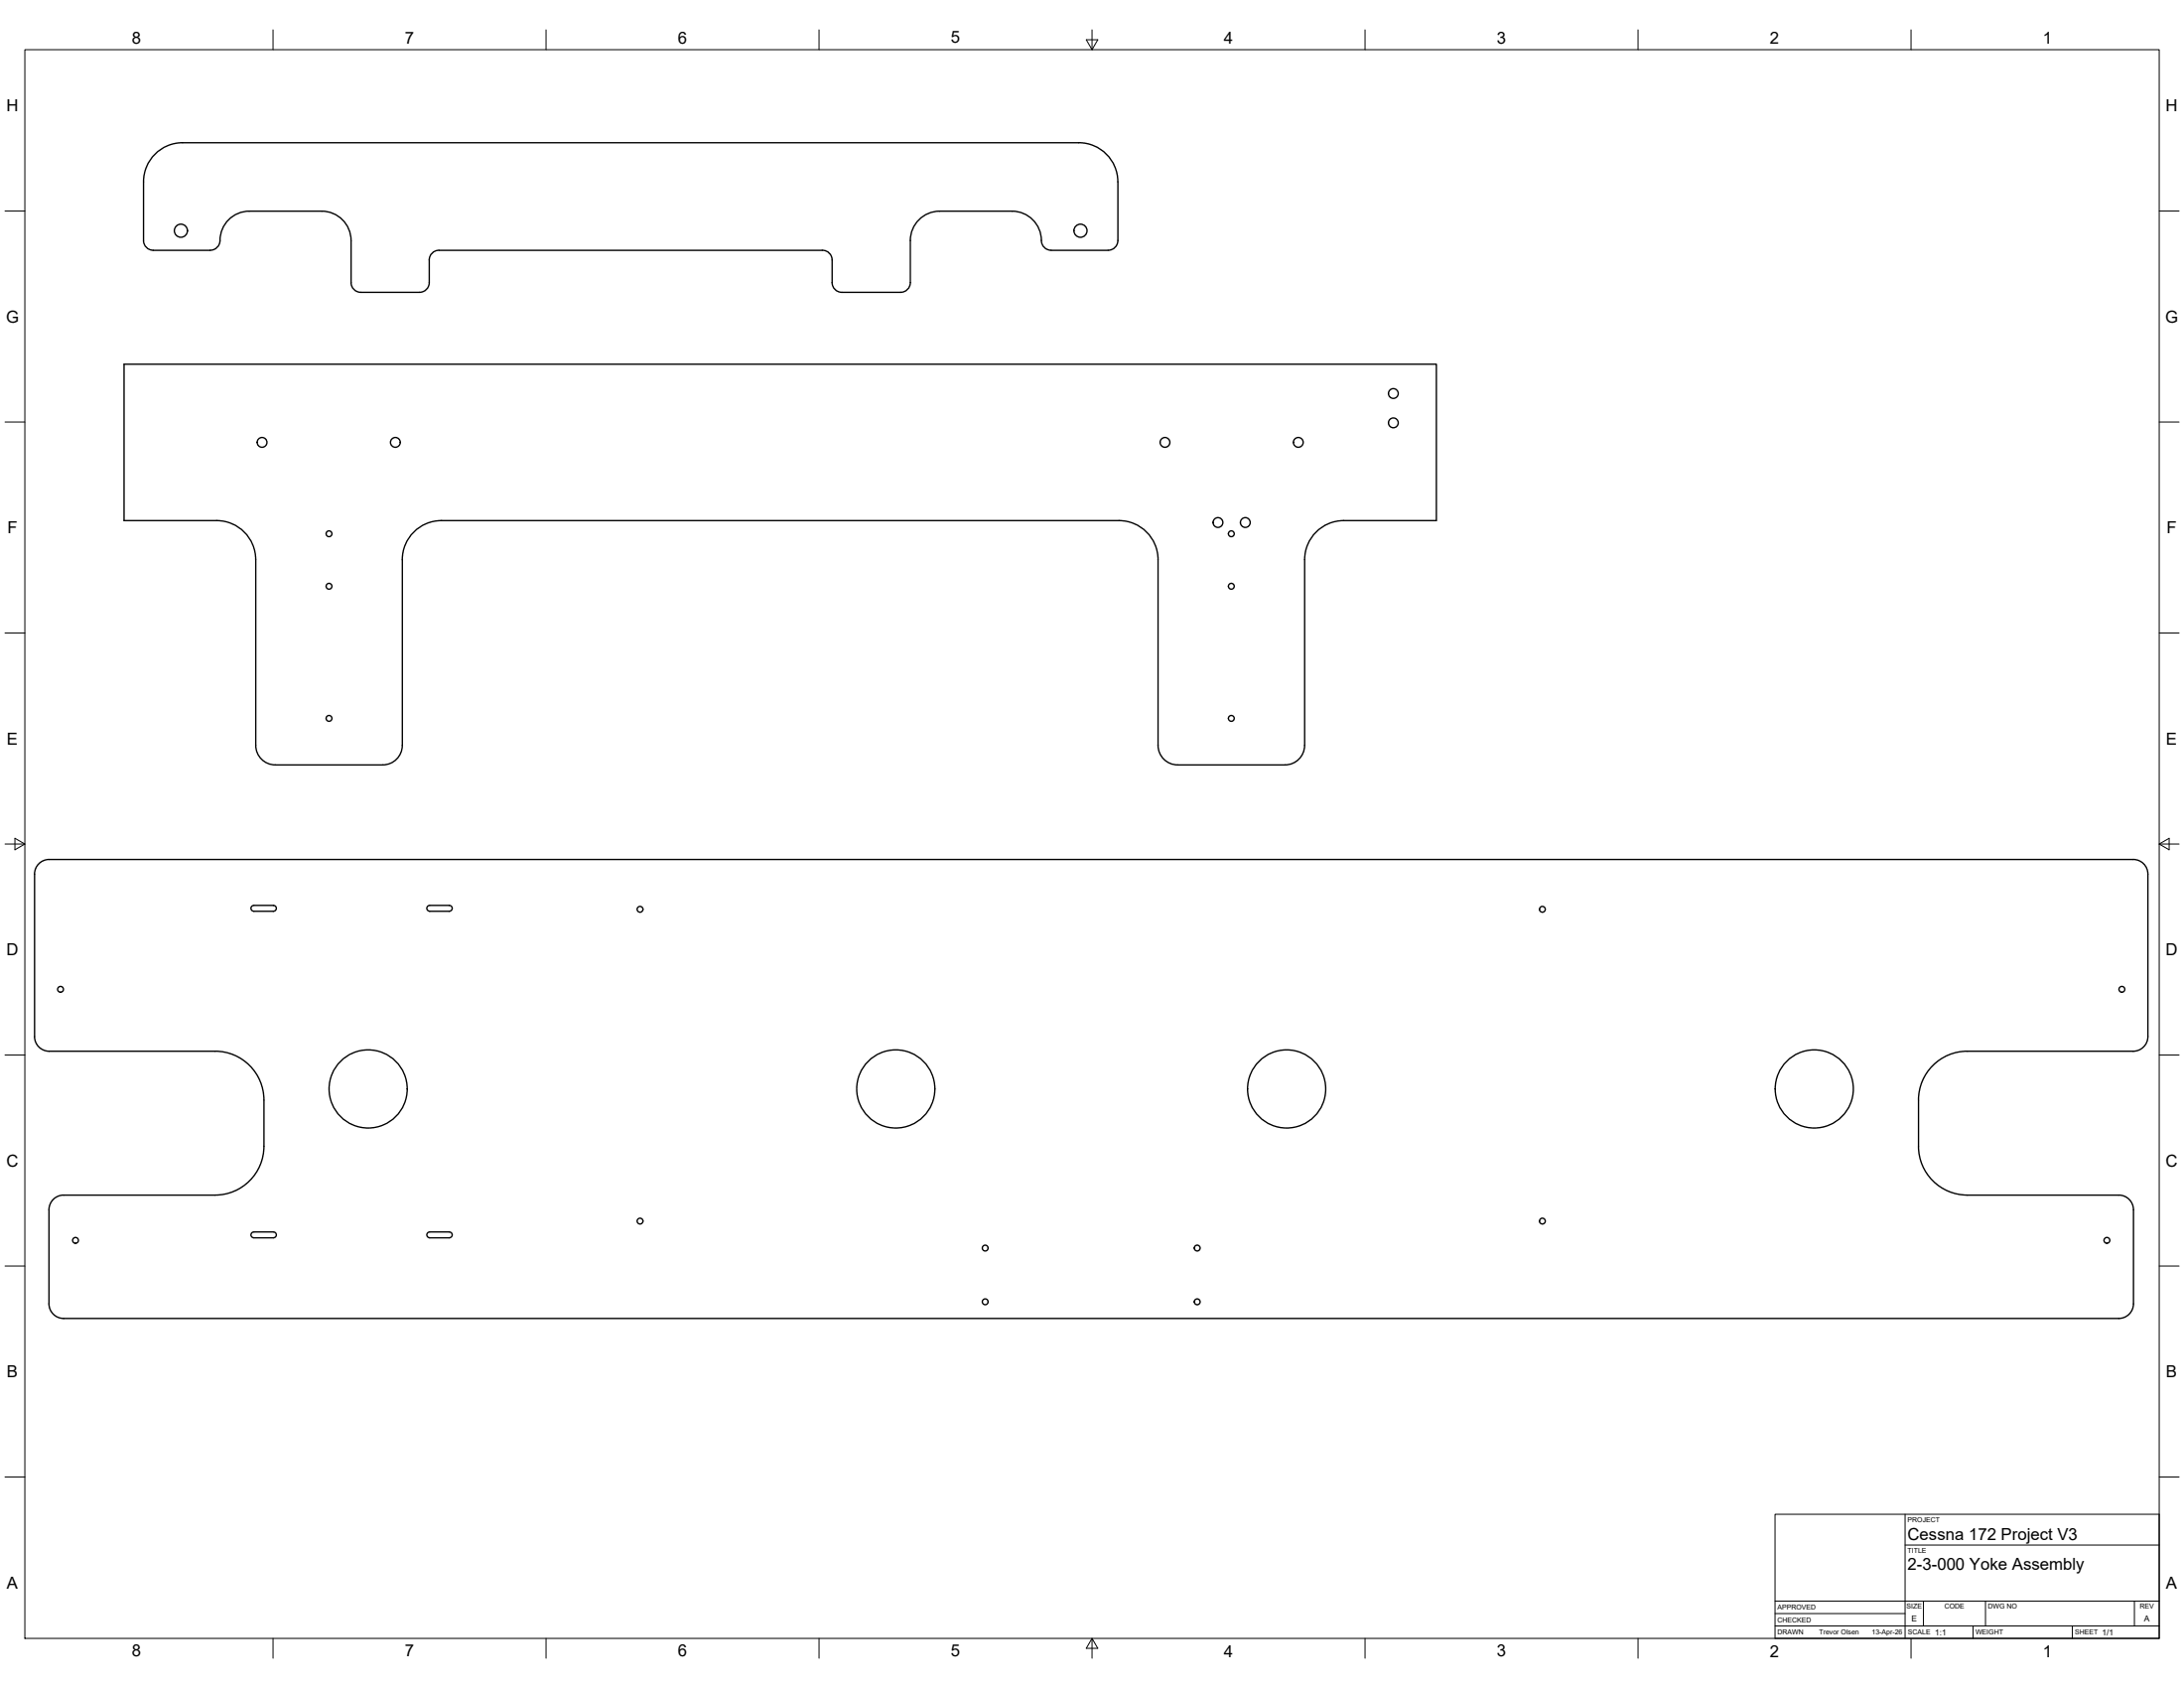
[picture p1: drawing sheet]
<svg xmlns="http://www.w3.org/2000/svg" width="1118mm" height="864mm" viewBox="0 0 1118 864" stroke-linecap="round" stroke-linejoin="round" font-family="sans-serif">
<!-- layer: Visible -->
<g fill="none" stroke="#000" stroke-width=".7">
<path d="M518 108a16 16 0 0 1 15 17l2 2 3 1M518 108h-37a15 15 0 0 0-15 15v22a5 5 0 0 1-5 5h-30a5 5 0 0 1-5-5v-12a5 5 0 0 0-5-5h-196a5 5 0 0 0-5 5v12a5 5 0 0 1-5 5h-30a5 5 0 0 1-5-5v-22a15 15 0 0 0-15-15h-37a16 16 0 0 0-16 17l-1 2-3 1h-30a5 5 0 0 1-5-5v-30a20 20 0 0 1 20-20h459a20 20 0 0 1 20 20v30a5 5 0 0 1-5 5h-29M63 186h672v80h-47a20 20 0 0 0-20 20v95a10 10 0 0 1-10 10h-55a10 10 0 0 1-10-10v-95a20 20 0 0 0-20-20h-347a20 20 0 0 0-20 20v95a10 10 0 0 1-10 10h-55a10 10 0 0 1-10-10v-95a20 20 0 0 0-20-20h-48zM25 440a7 7 0 0 0-7 7v83a8 8 0 0 0 7 8h85a25 25 0 0 1 25 25v23a25 25 0 0 1-25 25h-77a7 7 0 0 0-8 8v48a8 8 0 0 0 8 8h1051a8 8 0 0 0 8-8v-48a8 8 0 0 0-8-8h-77a25 25 0 0 1-25-25v-23a25 25 0 0 1 25-25h85a8 8 0 0 0 7-8v-83a8 8 0 0 0-7-7M25 440h1067M129 463h11a1.5 1.5 0 0 1 1 2 1.5 1.5 0 0 1-1 1h-10a1.5 1.5 0 0 1-2-1 1.5 1.5 0 0 1 1-2zM219 463h11a1.5 1.5 0 0 1 1 2 1.5 1.5 0 0 1-1 1h-10a1.5 1.5 0 0 1-2-1 1.5 1.5 0 0 1 1-2zM129 631l11-1a1.5 1.5 0 0 1 1 2 1.5 1.5 0 0 1-1 1h-10a1.5 1.5 0 0 1-2-1 1.5 1.5 0 0 1 1-1zM219 631l11-1a1.5 1.5 0 0 1 1 2 1.5 1.5 0 0 1-1 1h-10a1.5 1.5 0 0 1-2-1 1.5 1.5 0 0 1 1-1z"/>
<circle cx="93" cy="118" r="3"/>
<circle cx="553" cy="118" r="3"/>
<circle cx="713" cy="201" r="2.5"/>
<circle cx="713" cy="216" r="2.5"/>
<circle cx="134" cy="226" r="2.5"/>
<circle cx="202" cy="226" r="2.5"/>
<circle cx="596" cy="226" r="2.5"/>
<circle cx="664" cy="226" r="2.5"/>
<circle cx="168" cy="273" r="1.5"/>
<circle cx="623" cy="267" r="2.5"/>
<circle cx="630" cy="273" r="1.5"/>
<circle cx="637" cy="267" r="2.5"/>
<circle cx="168" cy="300" r="1.5"/>
<circle cx="630" cy="300" r="1.5"/>
<circle cx="168" cy="368" r="1.5"/>
<circle cx="630" cy="368" r="1.5"/>
<circle cx="328" cy="465" r="1.5"/>
<circle cx="789" cy="465" r="1.5"/>
<circle cx="31" cy="506" r="1.5"/>
<circle cx="1086" cy="506" r="1.5"/>
<circle cx="188" cy="557" r="20"/>
<circle cx="458" cy="557" r="20"/>
<circle cx="658" cy="557" r="20"/>
<circle cx="928" cy="557" r="20"/>
<circle cx="39" cy="635" r="1.5"/>
<circle cx="328" cy="625" r="1.5"/>
<circle cx="504" cy="639" r="1.5"/>
<circle cx="613" cy="639" r="1.5"/>
<circle cx="789" cy="625" r="1.5"/>
<circle cx="1078" cy="635" r="1.5"/>
<circle cx="504" cy="666" r="1.5"/>
<circle cx="613" cy="666" r="1.5"/>
</g>
<!-- layer: Border -->
<g fill="none" stroke="#000" stroke-width=".51">
<path d="M140 15v10M279 15v10M419 15v10M559 15v10M699 15v10M838 15v10M978 15v10M13 25h1092v813h-1092zM556 20h6l-3 5zM3 108h10M1105 108h10M3 216h10"/>
<path d="M1105 216h10M3 324h10M1105 324h10M3 432h10M8 429l5 3-5 3zM1105 432l5-3v6zM1105 432h10M3 540h10M1105 540h10M3 648h10M1105 648h10M3 756h10"/>
<path d="M1105 756h10M140 838v10M279 838v10M419 838v10M559 838l-3 5h6l-3-5v10M699 838v10M838 838v10M978 838v10"/>
</g>
<!-- layer: Titleblock -->
<path d="M908 775h197v63h-197zM975 775v63M975 790h130M908 819h197M984 819v13M1016 819v13M1092 819v13M908 832h197M908 826h67M1010 832v6M1060 832v6" fill="none" stroke="#000" stroke-width=".51"/>
<g font-size="8.5">
<text x="68" y="22">8</text>
<text x="207" y="22">7</text>
<text x="347" y="22">6</text>
<text x="487" y="22">5</text>
<text x="626" y="22">4</text>
<text x="766" y="22">3</text>
<text x="906" y="22">2</text>
<text x="1045" y="22">1</text>
<text x="3" y="57">H</text>
<text x="1108" y="57">H</text>
<text x="3" y="165">G</text>
<text x="1108" y="165">G</text>
<text x="4" y="273">F</text>
<text x="1109" y="273">F</text>
<text x="4" y="381">E</text>
<text x="1108" y="381">E</text>
<text x="3" y="489">D</text>
<text x="1108" y="489">D</text>
<text x="3" y="597">C</text>
<text x="1108" y="597">C</text>
<text x="4" y="705">B</text>
<text x="1108" y="705">B</text>
<text x="976" y="788">Cessna 172 Project V3</text>
<text x="976" y="803">2-3-000 Yoke Assembly</text>
<text x="4" y="813">A</text>
<text x="1108" y="813">A</text>
<text x="68" y="848">8</text>
<text x="207" y="848">7</text>
<text x="347" y="848">6</text>
<text x="487" y="848">5</text>
<text x="626" y="848">4</text>
<text x="766" y="848">3</text>
<text x="906" y="848">2</text>
<text x="1045" y="848">1</text>
</g>
<g font-size="4.3">
<text x="978" y="830">E</text>
<text x="1097" y="830">A</text>
<text x="990" y="837">1:1</text>
<text x="1076" y="837">1/1</text>
</g>
<g font-size="3.5">
<text x="976" y="779">PROJECT</text>
<text x="976" y="794">TITLE</text>
<text x="910" y="824">APPROVED</text>
<text x="976" y="823">SIZE</text>
<text x="995" y="823">CODE</text>
<text x="1017" y="823">DWG NO</text>
<text x="1095" y="823">REV</text>
<text x="910" y="830">CHECKED</text>
<text x="910" y="836">DRAWN</text>
<text x="931" y="836">Trevor Olsen</text>
<text x="958" y="836">13-Apr-26</text>
<text x="976" y="836">SCALE</text>
<text x="1011" y="836">WEIGHT</text>
<text x="1062" y="836">SHEET</text>
</g>
</svg>
